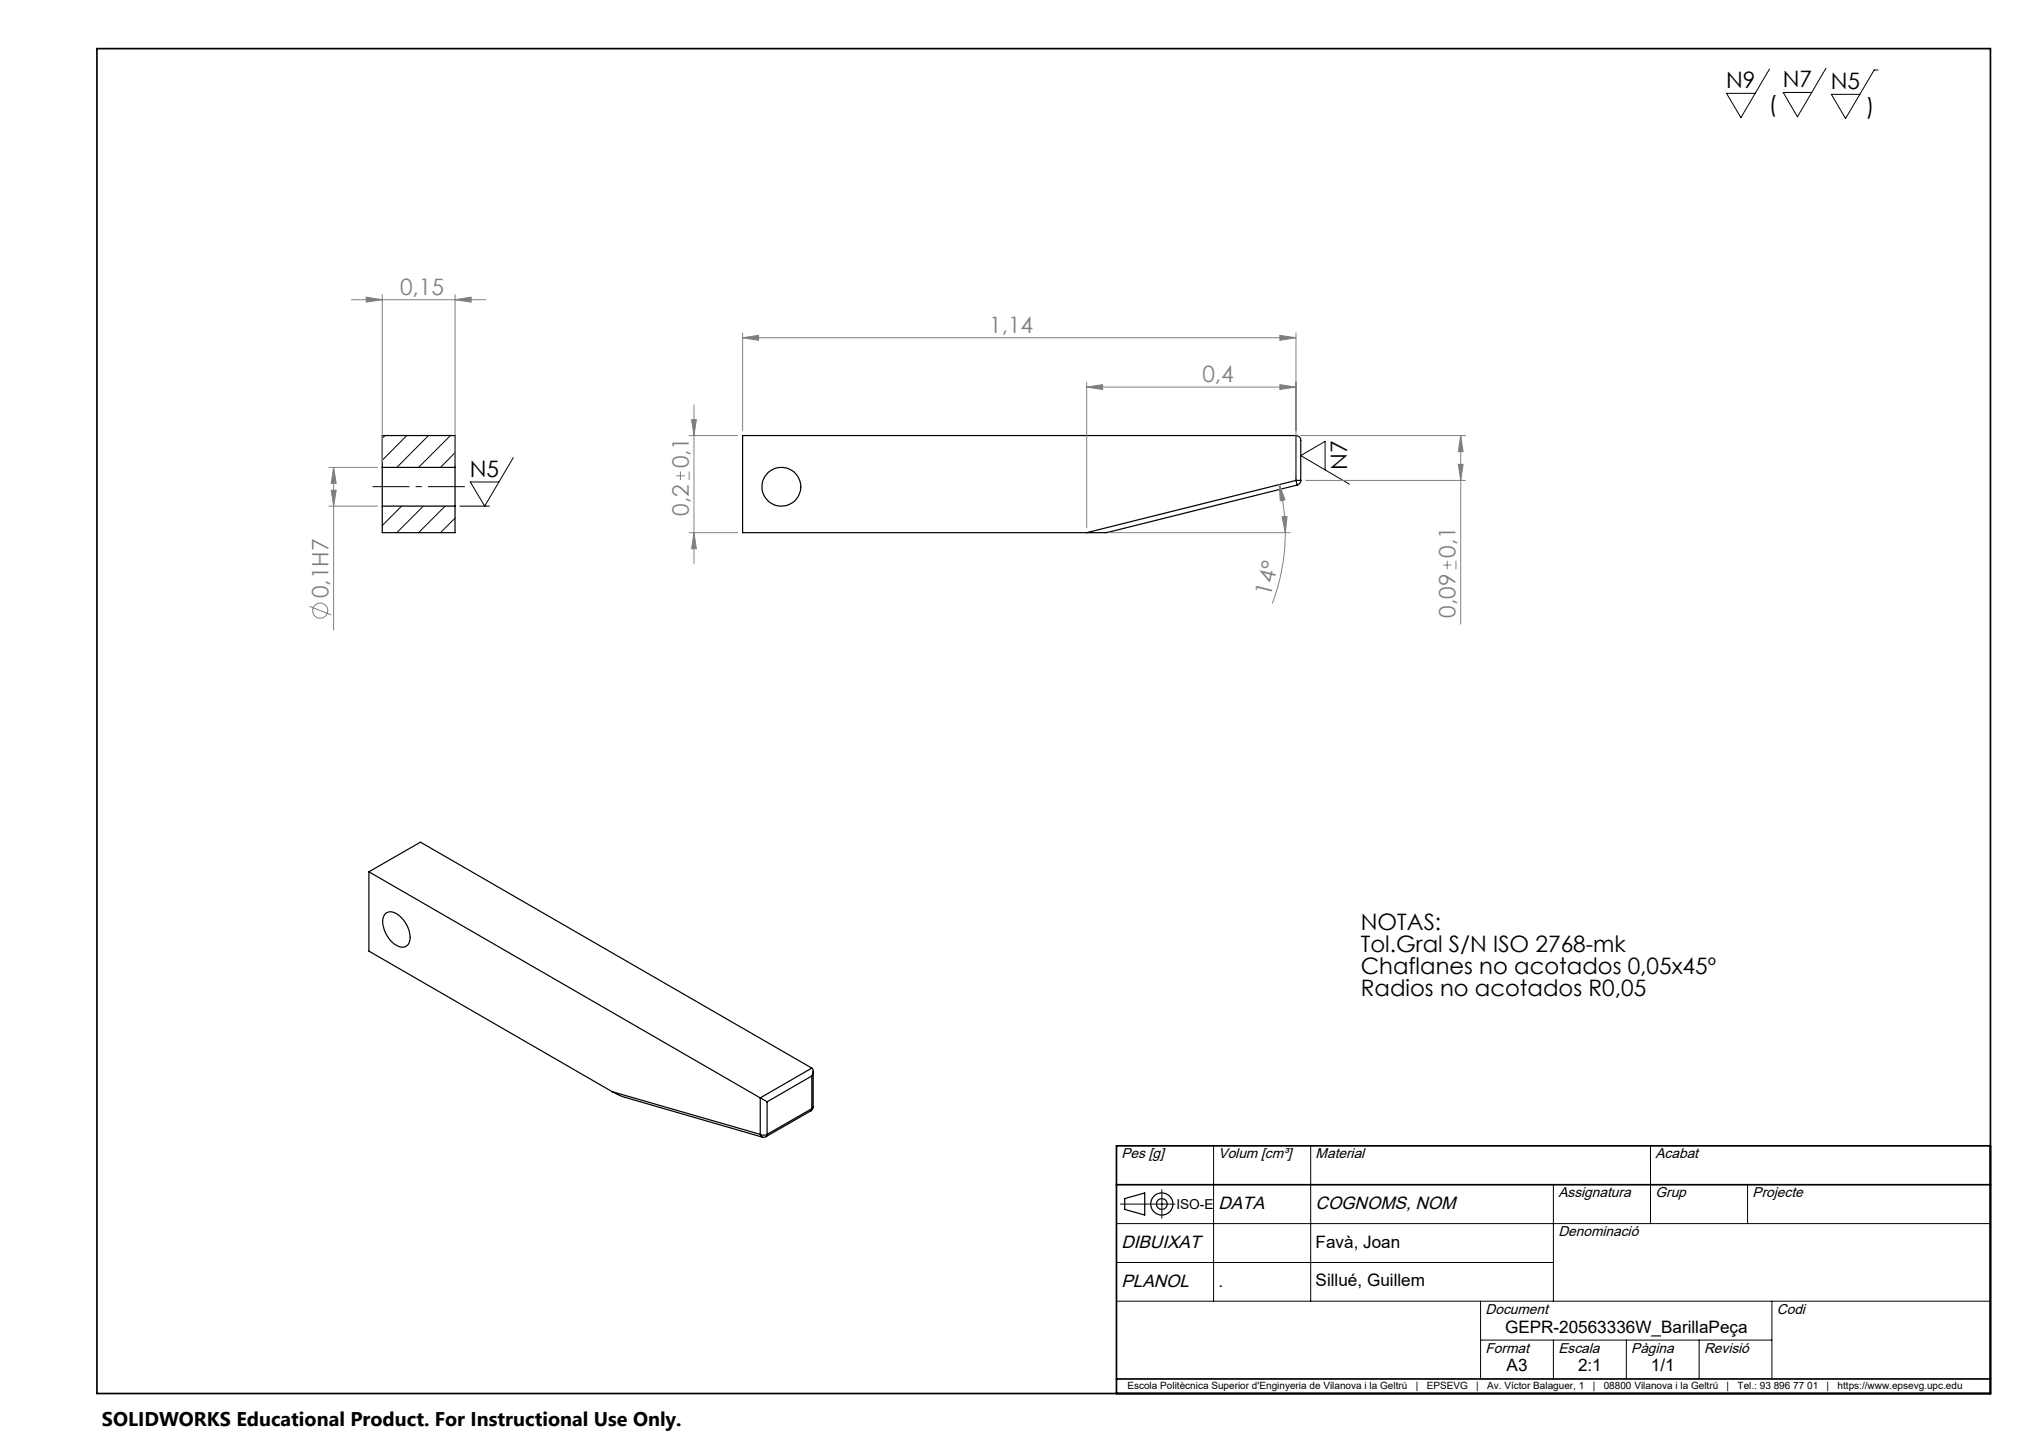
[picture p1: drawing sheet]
<svg xmlns="http://www.w3.org/2000/svg" width="420mm" height="297mm" viewBox="0 0 420 297" stroke-linecap="round" stroke-linejoin="round" font-family="sans-serif">
<g fill="none" stroke="#000" stroke-width=".25">
<path d="M78.7 96.3v7.9M78.7 96.3v-6.6h15v6.6M78.7 96.3h15M93.7 96.3v7.9M266.9 99l.3 .9M266.9 99h1M266.9 89.7a1.02 1.02 0 0 1 1 1v8.3M266.9 89.7h-113.9v20h70.8M266.9 89.7v9.3M266.9 99l-43.1 10.7M267.2 99.9l-39.2 9.8h-4.2M267.9 99a1.01 1.01 0 0 1-.7 .9"/>
<path d="M78.7 104.2v5.5h15v-5.5M78.7 104.2h15M76 179.6l10.6-6.1 80.6 46.5M76 179.6l80.6 46.5M76 179.6v16.3l50.1 29M79.3 188.3a1.92 1.92 0 0 1 2.8 .2 5.8 5.8 0 0 1 2.2 5.4 1.61 1.61 0 0 1-2.6 .8 5.9 5.9 0 0 1-2.7-5.8zM167.2 220a1.26 1.26 0 0 1 0 1.6M167.2 220l-10.6 6.1M126.1 224.9l2.2 1 28.7 8.3M126.1 224.9l30.5 8.7M156.6 226.1l1.4 .8M156.6 233.6a1.5 1.5 0 0 0 1.4 0"/>
<path d="M156.6 233.6l.4 .6M156.6 226.1v7.5M157.8 234.1l-.8 .1M158 233.6l-.2 .5M158 226.9v6.7M167 228.8l-9.2 5.3M167.2 228.3l-.2 .5M167.2 221.6l-9.2 5.3M167.2 228.3l-9.2 5.3M167.2 221.6v6.7M167.5 227.9l-.1 .4-.4 .5M167.5 227.9l-.3 .4"/>
<path d="M167.5 220.6v7.3M231.7 246.9l4.1-1.2v4.6l-4.1-1.2z"/>
<circle cx="161" cy="100.3" r="4"/>
<circle cx="239.3" cy="248" r="1.11"/>
<circle cx="239.3" cy="248" r="2.28"/>
</g>
<g fill="none" stroke="#000" stroke-width=".21">
<path d="M364.5 14.2l-5.9 10-3-5h5.9M376.1 14l-5.9 10.1-2.9-5.1h5.9M386.9 14.4h-.9l-5.8 10-3-5h5.9M79.3 89.7l-.6 .6M83.8 89.7l-5.1 5.1M88.3 89.7l-6.6 6.6M92.8 89.7l-6.6 6.6M93.7 93.2l-3 3.1M105.7 94.3l-5.9 9.9-2.9-4.9h5.9M272.9 96.8v-5.9l-5 2.9 10.1 5.9M82.7 104.2l-4 4M87.2 104.2l-5.5 5.5"/>
<path d="M91.7 104.2l-5.5 5.5M93.7 106.7l-3 3M94.7 104.2h6.1M250 236v32M270 236v32M340 236v16M230 252h180M230.8 248h11.2M239.3 245v5.9M320 244v24M360 244v8M230 268h180"/>
<path d="M230 260h90M305 268v16M305 276h60M320 276v8M335 276v8M350 276v8M365 268v16"/>
</g>
<g fill="none" stroke="#808080" stroke-width=".21">
<path d="M72.4 61.7h27.7M75.4 61.2l3.3 .5-3.3 .5zM78.7 60.7v34.5M93.7 61.7l3.3-.5v1zM93.7 60.7v34.5M153 69.6l3.2-.5v1zM153 68.6v20.1M153 69.6h113.9M223.8 79.7l3.3-.5v1zM223.8 78.7v30M223.8 79.7h43.1M263.6 69.1l3.3 .5-3.3 .5z"/>
<path d="M263.6 79.2l3.3 .5-3.3 .5zM266.9 68.6v29.3M67.7 96.3h10.1M68.7 96.3l.6 3.3h-1.1zM68.7 96.3v33.5M139.3 98h1.7M140.2 97.1v1.8M142 97.1v1.8M142 89.7h9.9M142.5 86.4h.9l-.5 3.3zM142.9 83.4v32.7M263.5 99.8l1.2 3.1-1 .2z"/>
<path d="M263.5 99.8l.2 .9a44.7 44.7 0 0 1 1.1 9M267.9 89.7h34M269 99h32.9M300.4 95.6h1l-.5 3.4zM300.9 89.7l.5 3.3h-1zM300.9 89.7v38.8M67.7 104.2h10.1M68.2 101h1.1l-.6 3.2zM142 109.7h9.9M142.9 109.7l.5 3.3h-.9zM228.8 109.7h36.9M264.1 106.4h1l-.3 3.3z"/>
<path d="M264.8 109.7a42.7 42.7 0 0 1-2.7 14.6M297.2 116.4h1.8M298.1 115.5v1.8M299.9 115.5v1.8M63.7 124.9l4.5 1.7"/>
<circle cx="66" cy="125.8" r="1.55"/>
</g>
<path d="M95.8 100.2h-19" fill="none" stroke="#000" stroke-width=".21" stroke-dasharray="15.2 1.3 1.3 1.3" stroke-dashoffset="7.6" stroke-linecap="butt"/>
<path d="M20 10h390v277h-390zM410 236h-180v51M230 244h180M230 284h180" fill="none" stroke="#000" stroke-width=".35"/>
<g fill="#808080">
<path d="M93.7 61.7l3.3-.5v1zM75.4 61.2l3.3 .5-3.3 .5z"/>
<path d="M153 69.6l3.2-.5v1zM263.6 69.1l3.3 .5-3.3 .5zM223.8 79.7l3.3-.5v1zM263.6 79.2l3.3 .5-3.3 .5z"/>
<path d="M264.1 106.4h1l-.3 3.3zM263.5 99.8l1.2 3.1-1 .2z"/>
<path d="M300.4 95.6h1l-.5 3.4zM300.9 89.7l.5 3.3h-1z"/>
<path d="M142.5 86.4h.9l-.5 3.3zM142.9 109.7l.5 3.3h-.9zM68.7 96.3l.6 3.3h-1.1zM68.2 101h1.1l-.6 3.2z"/>
</g>
<g font-size="4.7">
<text x="355.5" y="18.2">N9</text>
<text x="364.4" y="23">(</text>
<text x="367.2" y="18">N7</text>
<text x="377.1" y="18.4">N5</text>
<text x="384.4" y="23.4">)</text>
<text x="96.8" y="98.2">N5</text>
<text x="277.5" y="96.8" transform="rotate(-90 277.5 96.8)">N7</text>
<text x="280.3" y="191.5">NOTAS:</text>
<text x="280.3" y="196">Tol.Gral S/N ISO 2768-mk</text>
<text x="280.3" y="200.6">Chaflanes no acotados 0,05x45º</text>
<text x="280.3" y="205.1">Radios no acotados R0,05</text>
</g>
<g font-size="4.7" fill="#808080">
<text x="82.4" y="60.7">0,15</text>
<text x="203.8" y="68.5">1,14</text>
<text x="247.7" y="78.7">0,4</text>
<text x="141.9" y="96.5" transform="rotate(-90 141.9 96.5)">0,1</text>
<text x="141.9" y="106.3" transform="rotate(-90 141.9 106.3)">0,2</text>
<text x="299.8" y="114.8" transform="rotate(-90 299.8 114.8)">0,1</text>
<text x="67.7" y="123.2" transform="rotate(-90 67.7 123.2)">0,1H7</text>
<text x="261.7" y="122.9" transform="rotate(-76 261.7 122.9)">14°</text>
<text x="299.8" y="127.2" transform="rotate(-90 299.8 127.2)">0,09</text>
</g>
<text font-size="4.1" x="21" y="293.7">SOLIDWORKS Educational Product. For Instructional Use Only.</text>
<g font-size="3.7">
<text x="251" y="249">DATA</text>
<text x="271" y="249">COGNOMS, NOM</text>
<text x="231" y="257">DIBUIXAT</text>
<text x="231" y="265">PLANOL</text>
</g>
<g font-size="3.5">
<text x="271" y="257">Favà, Joan</text>
<text x="251" y="265">.</text>
<text x="271" y="265">Sillué, Guillem</text>
<text x="310" y="274.5">GEPR-20563336W_BarillaPeça</text>
<text x="310.3" y="282.5">A3</text>
<text x="325.1" y="282.5">2:1</text>
<text x="340.1" y="282.5">1/1</text>
</g>
<g font-size="2.9">
<text x="231" y="238.6">Pes [g]</text>
<text x="251" y="238.6">Volum [cm³]</text>
<text x="271" y="238.6">Material</text>
<text x="341" y="238.6">Acabat</text>
<text x="321" y="246.6">Assignatura</text>
<text x="341" y="246.6">Grup</text>
<text x="361" y="246.6">Projecte</text>
<text x="321" y="254.6">Denominació</text>
<text x="306" y="270.6">Document</text>
<text x="366" y="270.6">Codi</text>
<text x="306" y="278.6">Format</text>
<text x="321" y="278.6">Escala</text>
<text x="336" y="278.6">Pàgina</text>
<text x="351" y="278.6">Revisió</text>
</g>
<text font-size="2.8" x="242.3" y="249">ISO-E</text>
<g font-size="2.1">
<text x="232.2" y="286.2">Escola Politècnica Superior d'Enginyeria de Vilanova i la Geltrú</text>
<text x="291.6" y="286.2">|</text>
<text x="293.9" y="286.2">EPSEVG</text>
<text x="304.1" y="286.2">|</text>
<text x="306.3" y="286.2">Av. Víctor Balaguer, 1</text>
<text x="328.1" y="286.2">|</text>
<text x="330.3" y="286.2">08800 Vilanova i la Geltrú</text>
<text x="355.7" y="286.2">|</text>
<text x="357.9" y="286.2">Tel.: 93 896 77 01</text>
<text x="376.2" y="286.2">|</text>
<text x="378.5" y="286.2">https://www.epsevg.upc.edu</text>
</g>
</svg>
